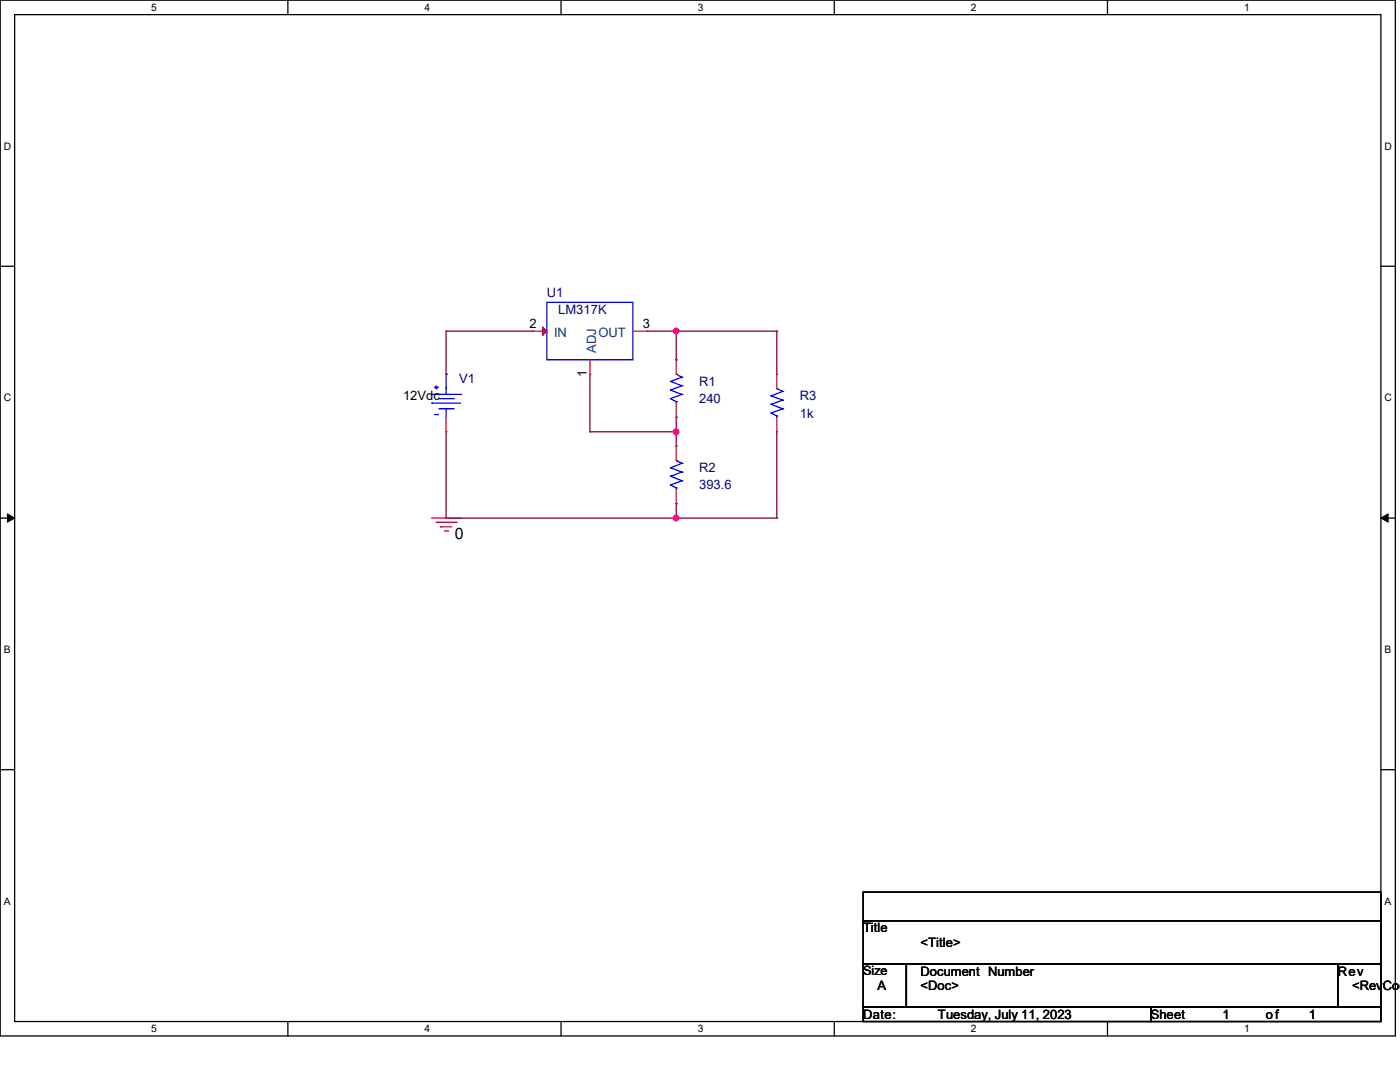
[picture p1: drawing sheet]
<svg xmlns="http://www.w3.org/2000/svg" width="279mm" height="216mm" viewBox="0 0 279 216" stroke-linecap="round" stroke-linejoin="round" font-family="sans-serif">
<path d="M0 0h278.5v206.7h-278.5zM2.9 2.9h272.7v200.9h-272.7z" fill="none" stroke="#000" stroke-width=".25"/>
<g fill="#fff">
<path d="M30.2 .3h1.1v2.3h-1.1z"/>
<path d="M30.2 204.1h1.1v2.3h-1.1z"/>
</g>
<path d="M57.4 0v2.9M57.4 203.8v2.9" fill="none" stroke="#000" stroke-width=".25"/>
<g fill="#fff">
<path d="M84.7 .3h1.1v2.3h-1.1z"/>
<path d="M84.7 204.1h1.1v2.3h-1.1z"/>
</g>
<path d="M112 0v2.9M112 203.8v2.9" fill="none" stroke="#000" stroke-width=".25"/>
<g fill="#fff">
<path d="M139.2 .3h1.1v2.3h-1.1z"/>
<path d="M139.2 204.1h1.1v2.3h-1.1z"/>
</g>
<path d="M166.5 0v2.9M166.5 203.8v2.9" fill="none" stroke="#000" stroke-width=".25"/>
<g fill="#fff">
<path d="M193.8 .3h1.1v2.3h-1.1z"/>
<path d="M193.8 204.1h1.1v2.3h-1.1z"/>
</g>
<path d="M221 0v2.9M221 203.8v2.9" fill="none" stroke="#000" stroke-width=".25"/>
<g fill="#fff">
<path d="M248.3 .3h1.1v2.3h-1.1z"/>
<path d="M248.3 204.1h1.1v2.3h-1.1z"/>
<path d="M.8 28h1.4v2.3h-1.4z"/>
<path d="M276.3 28h1.4v2.3h-1.4z"/>
<path d="M.8 78.2h1.4v2.3h-1.4z"/>
<path d="M276.3 78.2h1.4v2.3h-1.4z"/>
</g>
<path d="M0 53.1h2.9M275.6 53.1h2.9" fill="none" stroke="#000" stroke-width=".25"/>
<g fill="#fff">
<path d="M.8 128.5h1.3v2.2h-1.3z"/>
<path d="M276.3 128.5h1.3v2.2h-1.3z"/>
</g>
<path d="M0 103.4h2.9M275.6 103.4h2.9" fill="none" stroke="#000" stroke-width=".25"/>
<path d="M1.5 102.5l1.4 .9-1.4 .8zM275.6 103.4l1.4-.9v1.7z" fill="#000" stroke="#000" stroke-width=".2"/>
<g fill="#fff">
<path d="M.8 178.7h1.3v2.2h-1.3z"/>
<path d="M276.3 178.7h1.3v2.2h-1.3z"/>
</g>
<path d="M0 153.6h2.9M275.6 153.6h2.9M172.3 178h103.3v5.7h-103.3zM172.3 183.7h103.3v8.7h-103.3zM172.3 192.4h8.6v8.6h-8.6zM180.9 192.4h86.1v8.6h-86.1zM267 192.4h8.6v8.6h-8.6zM172.3 201h57.4v2.8h-57.4zM229.7 201h45.9v2.8h-45.9z" fill="none" stroke="#000" stroke-width=".25"/>
<g fill="none" stroke="#800040" stroke-width=".25">
<path d="M89 66.1h.1M89 74.7h.1M89 66.1h17.3M89 66.1v8.6M117.7 74.7v11.4M129.2 66.1h25.8M135 66.1h.1M135 71.8h.1M135 66.1v5.7M155 66.1h.1M155 66.1v8.6M89 86.1v17.3"/>
<path d="M117.7 86.1h.1M117.7 86.1h17.3M135 86.1h.1M135 83.3h.1M135 83.3v5.7M155 86.1v17.3M89 103.4h.1M89 103.4h66M135 103.4h.1M135 100.5h.1M135 100.5v2.9M155 103.4h.1"/>
</g>
<g fill="#f0f" stroke="#f0f" stroke-width=".25">
<circle cx="134.9" cy="86.1" r=".55"/>
<circle cx="134.9" cy="66" r=".55"/>
<circle cx="134.9" cy="103.4" r=".55"/>
</g>
<g fill="none" stroke="#f00" stroke-width=".25">
<path d="M89 74.7h.1M106.3 66.1h.1M106.3 66.1h2.8M117.7 74.7h.1M117.7 71.8v2.9M126.3 66.1h2.9M129.2 66.1h.1M135 71.8h.1M135 71.8v2.9M155 74.7h.1M155 74.7v2.9M89 86.1h.1"/>
<path d="M89 83.3v2.8M135 89h.1M135 83.3h.1M135 80.4v2.9M135 89v2.9M135 97.6v2.9M155 86.1h.1M155 83.3v2.8M86.1 103.4h5.8M87 104.2h4M87.9 105.1h.1M87.9 105.1h2.3"/>
<path d="M88.7 106h.6M89.3 106h.1M91 104.2h.1M91.9 103.4h.1M135 100.5h.1"/>
</g>
<g fill="none" stroke="#00f" stroke-width=".25">
<path d="M86.1 78.7h5.8M86.7 77.3h.6M87 77.6h.1M87 77v.6M87.3 77.3h.1M87.6 79.5h2.9M89 78.7h.1M89 74.7h.1M89 74.7v4M90.5 79.5h.1M91.9 78.7h.1M109.1 60.3h17.2v11.5h-17.2z"/>
<path d="M133.8 79.5h.1M133.8 77.9h.1M133.8 76.1h.1M133.8 79.5l1.2 .6M133.8 77.9l2.3 .8M133.8 76.1l2.3 .9M135 74.7h.1M135 74.7l1.1 .6M136.1 78.7h.1M136.1 77h.1M136.1 75.3h.1M136.1 78.7l-2.3 .8"/>
<path d="M136.1 77l-2.3 .9M136.1 75.3l-2.3 .8M153.9 79h.1M153.9 79l2.3 .8M155 77.6h.1M155 77.6l1.2 .5M156.2 79.8h.1M156.2 78.1h.1M156.2 79.8l-2.3 .9M156.2 78.1l-2.3 .9M86.1 80.4h.1M86.1 80.4h5.8"/>
<path d="M86.7 82.7h.6M87.3 82.7h.1M87.6 81.6h2.9M89 81.6h.1M89 81.6v1.7M90.5 81.6h.1M133.8 96.8h.1M133.8 95h.1M133.8 93.3h.1M133.8 96.8l1.2 .6M133.8 95l2.3 .9M133.8 93.3l2.3 .9"/>
<path d="M135 91.9h.1M135 97.4h.1M135 80.1h.1M135 91.9l1.1 .6M135 80.1v.3M135 97.4v.2M136.1 95.9h.1M136.1 94.2h.1M136.1 92.5h.1M136.1 95.9l-2.3 .9M136.1 94.2l-2.3 .8M136.1 92.5l-2.3 .8"/>
<path d="M153.9 82.4h.1M153.9 80.7h.1M153.9 82.4l1.1 .6M153.9 80.7l2.3 .9M155 83h.1M155 83v.3M156.2 81.6h.1M156.2 81.6l-2.3 .8"/>
</g>
<path d="M108.3 65.2l.8 .9-.8 .8z" fill="#f00" stroke="#f00" stroke-width=".25"/>
<text font-size="3.1" x="90.8" y="107.6">0</text>
<g font-size="2.6" fill="#000080">
<text x="109.1" y="59.2">U1</text>
<text x="111.4" y="62.7">LM317K</text>
<text x="91.6" y="76.4">V1</text>
<text x="139.5" y="77">R1</text>
<text x="139.5" y="80.4">240</text>
<text x="159.6" y="79.9">R3</text>
<text x="159.6" y="83.3">1k</text>
<text x="139.5" y="94.2">R2</text>
<text x="139.5" y="97.7">393.6</text>
</g>
<g font-size="2.6">
<text x="105.7" y="65.4">2</text>
<text x="128.3" y="65.4">3</text>
<text x="117.1" y="75.2" transform="rotate(-90 117.1 75.2)">1</text>
<text x="80.4" y="79.9">12Vdc</text>
<text x="172.3" y="186.1">Title</text>
<text x="183.7" y="188.9">&lt;Title&gt;</text>
<text x="175.1" y="197.6">A</text>
<text x="183.7" y="197.6">&lt;Doc&gt;</text>
<text x="183.7" y="194.7">Document Number</text>
<text x="267" y="194.7">Rev</text>
<text x="269.8" y="197.6">&lt;RevCod</text>
<text x="172.3" y="203.3">Date:</text>
<text x="187.2" y="203.3">Tuesday, July 11, 2023</text>
<text x="229.7" y="203.3">Sheet</text>
<text x="244" y="203.3">1</text>
<text x="252.6" y="203.3">of</text>
<text x="261.2" y="203.3">1</text>
</g>
<g font-size="2.6" fill="#004080">
<text x="110.6" y="67.3">IN</text>
<text x="119" y="70.4" transform="rotate(-90 119 70.4)">ADJ</text>
<text x="119.4" y="67.3">OUT</text>
</g>
<text font-size="2.5" x="172.3" y="194.6">Size</text>
<g font-size="2.1">
<text x="30.2" y="2.2">5</text>
<text x="84.7" y="2.2">4</text>
<text x="139.2" y="2.2">3</text>
<text x="193.8" y="2.2">2</text>
<text x="248.3" y="2.2">1</text>
<text x=".8" y="29.8">D</text>
<text x="276.3" y="29.8">D</text>
<text x=".8" y="80.1">C</text>
<text x="276.3" y="80.1">C</text>
<text x=".8" y="130.3">B</text>
<text x="276.3" y="130.3">B</text>
<text x=".8" y="180.5">A</text>
<text x="276.3" y="180.5">A</text>
<text x="30.2" y="206">5</text>
<text x="84.7" y="206">4</text>
<text x="139.2" y="206">3</text>
<text x="193.8" y="206">2</text>
<text x="248.3" y="206">1</text>
</g>
</svg>
